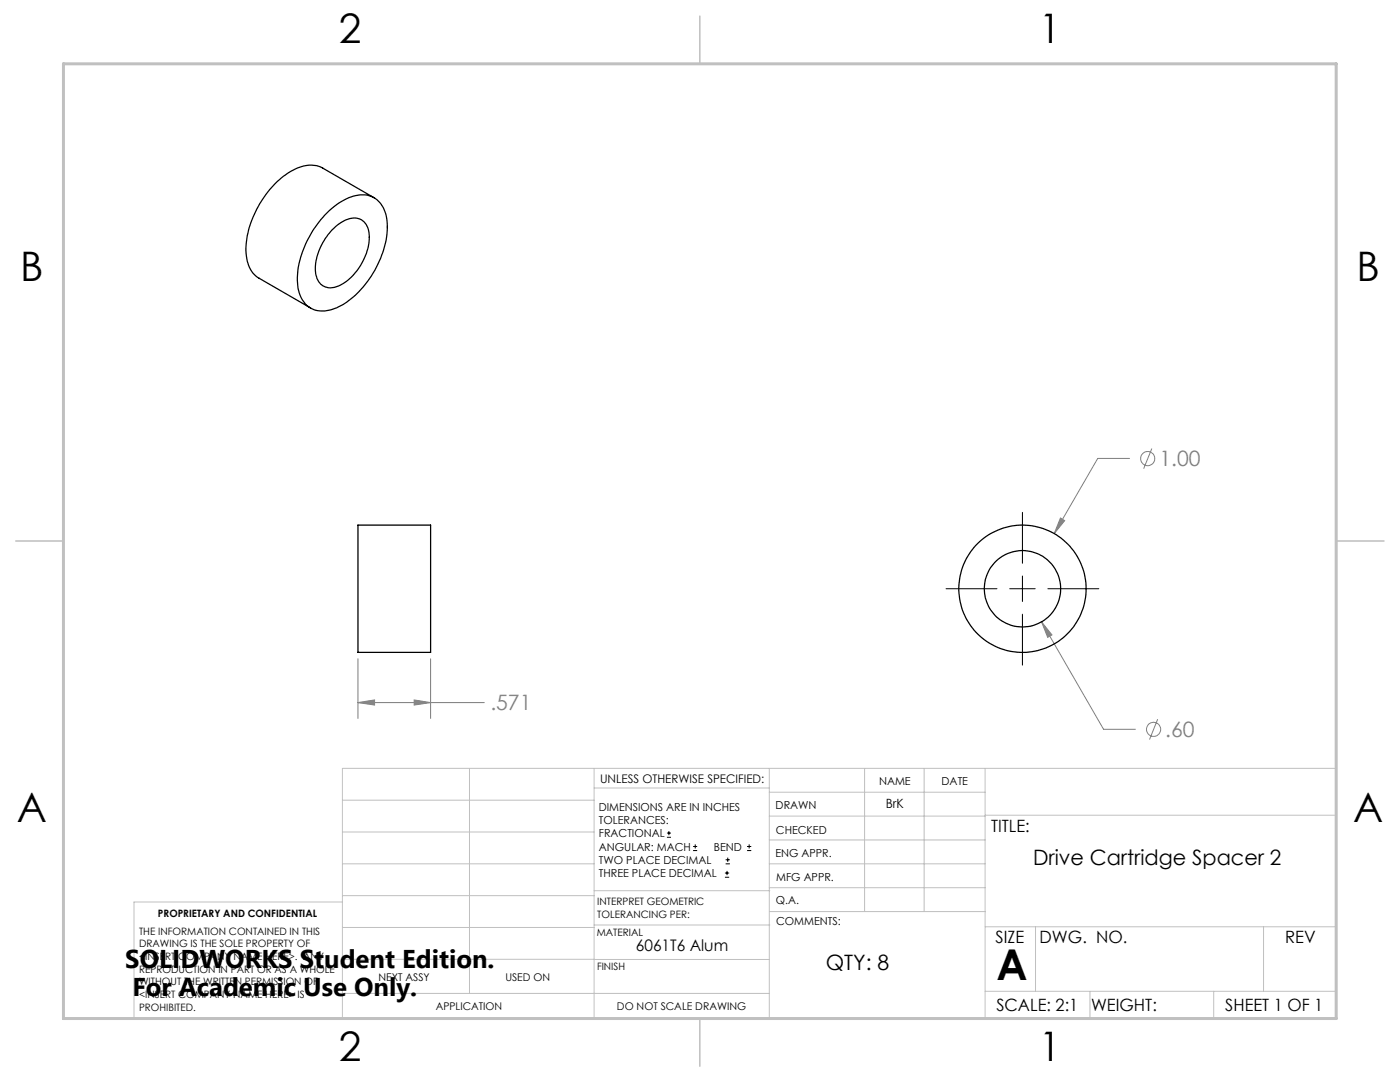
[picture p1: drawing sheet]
<svg xmlns="http://www.w3.org/2000/svg" width="279mm" height="216mm" viewBox="0 0 279 216" stroke-linecap="round" stroke-linejoin="round" font-family="sans-serif">
<g fill="none" stroke="#808080" stroke-width=".2">
<path d="M225.4 91.5h-6.3l-8.7 15M229.9 89.5l-1.7 4M211.6 103.4l.9 .5-2.1 2.6zM71.4 131.4v12M82.7 139.7l3.2 .5-3.2 .5zM85.9 131.4v12M207.9 124.1l2 2.6-.8 .5zM207.9 124.1l12.3 21.4h6.4M71.4 140.2l3.4-.5v1zM71.4 140.2h25.3M231 143.5l-1.6 4.1"/>
<circle cx="229" cy="91.5" r="1.42"/>
<circle cx="230.2" cy="145.5" r="1.41"/>
</g>
<g fill="none" stroke="#000" stroke-width=".2">
<path d="M188.8 117.5h10.2M201.5 117.5h5.1M204 102.2v10.2M204 114.9v5.1M209.1 117.5h10.2M204 122.6v10.1M133.1 167.1h.8M133.1 166.2h.8M133.5 165.8v.9M138.3 169.7h.8M138.3 168.9h.8M138.7 168.5v.8"/>
<path d="M144.7 175h.8M144.7 174.2h.8M144.8 172.4h.9M144.8 171.6h.9M145.1 173.8v.8M145.2 171.1v.9M149.1 169.7h.8M149.1 168.9h.8M149.5 168.5v.8"/>
</g>
<g fill="none" stroke="#c0c0c0" stroke-width=".2">
<path d="M68.3 159.7h50.3M93.7 153.3v44.9M118.6 153.3v49.9M118.6 157.2h34.9M153.5 153.3v49.9M153.5 158.1h43.1M172.5 153.3v28.6M184.4 153.3v28.6M196.6 153.3v49.9M68.3 180h-41.6v23.2h240v-49.9h-198.4v49.9M68.3 178.7h50.3M68.3 172.4h50.3"/>
<path d="M68.3 166h50.3M118.6 177.7h35M153.5 167.6h43.1M153.5 162.8h43.1M153.5 172.4h43.1M153.5 177.1h43.1M196.6 162.7h70.1M68.3 198.2h85.2M68.3 191.4l85.2 .1M68.3 185.1h50.3M118.6 184.6h35M153.6 181.9h43"/>
<path d="M196.6 197.8h70.1M196.6 184.9h70.1M206.7 184.9v12.9M217.5 197.8v5.4M242.2 197.8v5.4M252.2 184.9v12.9"/>
</g>
<path d="M139.7 3.2v9.5M3.1 107.9h9.6M266.7 107.9h9.5M139.7 203.2v9.6" fill="none" stroke="#c0c0c0" stroke-width=".3"/>
<path d="M12.7 12.7h254v190.5h-254z" fill="none" stroke="#c0c0c0" stroke-width=".6"/>
<path d="M211.6 103.4l-1.2 3.1 2.1-2.6zM207.9 124.1l1.2 3.1 .8-.5zM71.4 140.2l3.4-.5v1zM82.7 139.7l3.2 .5-3.2 .5z" fill="#808080"/>
<g fill="none" stroke="#000" stroke-width=".25">
<path d="M74.7 39.5l-10.3-6a6.5 6.5 0 0 0-6.7 .9 20 20 0 0 0-8.6 15.6 6.2 6.2 0 0 0 2.6 5.5l10.3 6M65.6 42.2a9.9 9.9 0 0 1 7.5-3.3 5.3 5.3 0 0 1 4.2 5.4 19.3 19.3 0 0 1-6 14.3 10.5 10.5 0 0 1-7.2 3.5 4.8 4.8 0 0 1-4.6-4.4 17.9 17.9 0 0 1 4.2-13.5zM66.3 45.9a5.9 5.9 0 0 1 5.2-2.3 3.4 3.4 0 0 1 2.2 3.7 11.3 11.3 0 0 1-6.5 9.9 2.96 2.96 0 0 1-4.2-2.6 11.4 11.4 0 0 1 3.3-8.7zM71.4 104.8h14.5v25.4h-14.5z"/>
<circle cx="204" cy="117.5" r="7.6"/>
<circle cx="204" cy="117.5" r="12.7"/>
</g>
<text font-size="8.5" x="198.9" y="195.5">A</text>
<g font-size="8.1">
<text x="67.6" y="8.5">2</text>
<text x="207.3" y="8.5">1</text>
<text x="4" y="56.2">B</text>
<text x="270.7" y="56.2">B</text>
<text x="3.3" y="164.1">A</text>
<text x="270" y="164.1">A</text>
<text x="67.6" y="211.7">2</text>
<text x="207.3" y="211.7">1</text>
</g>
<g font-size="5.1">
<text x="25" y="193.2">SOLIDWORKS Student Edition.</text>
<text x="26.4" y="198.8">For Academic Use Only.</text>
</g>
<g font-size="4.2" fill="#808080">
<text x="231.4" y="93">1.00</text>
<text x="97.9" y="141.8">.571</text>
<text x="232.6" y="147.1">.60</text>
</g>
<g font-size="4.2">
<text x="206.2" y="172.6">Drive Cartridge Spacer 2</text>
<text x="164.8" y="193.5">QTY: 8</text>
</g>
<g font-size="3.4">
<text x="197.8" y="166">TITLE:</text>
<text x="198.7" y="188.1">SIZE</text>
<text x="207.5" y="188.1">DWG. NO.</text>
<text x="256.5" y="188.2">REV</text>
<text x="198.8" y="201.7">SCALE: 2:1</text>
<text x="217.7" y="201.8">WEIGHT:</text>
<text x="244.5" y="201.7">SHEET 1 OF 1</text>
</g>
<text font-size="3.2" x="126.9" y="189.8">6061T6 Alum</text>
<text font-size="2.5" x="176.8" y="161.3">BrK</text>
<text font-size="2.4" x="119.8" y="156.2">UNLESS OTHERWISE SPECIFIED:</text>
<g font-size="2.2">
<text x="119.5" y="161.8">DIMENSIONS ARE IN INCHES</text>
<text x="154.8" y="161.4">DRAWN</text>
<text x="175.4" y="156.6">NAME</text>
<text x="187.9" y="156.7">DATE</text>
<text x="119.5" y="164.4">TOLERANCES:</text>
<text x="119.5" y="167.1">FRACTIONAL</text>
<text x="154.9" y="166.3">CHECKED</text>
<text x="119.5" y="169.7">ANGULAR: MACH</text>
<text x="119.5" y="172.4">TWO PLACE DECIMAL</text>
<text x="142.5" y="169.7">BEND</text>
<text x="154.8" y="171">ENG APPR.</text>
<text x="119.5" y="175">THREE PLACE DECIMAL</text>
<text x="154.9" y="175.7">MFG APPR.</text>
<text x="154.9" y="180.4">Q.A.</text>
<text x="154.9" y="184.6">COMMENTS:</text>
</g>
<g font-size="2.1">
<text x="75.5" y="195.7">NEXT ASSY</text>
<text x="100.9" y="195.7">USED ON</text>
<text x="86.9" y="201.5">APPLICATION</text>
<text x="123.1" y="201.6">DO NOT SCALE DRAWING</text>
</g>
<g font-size="2">
<text x="31.5" y="182.9">PROPRIETARY AND CONFIDENTIAL</text>
<text x="119.2" y="180.6">INTERPRET GEOMETRIC</text>
<text x="119.2" y="183.1">TOLERANCING PER:</text>
<text x="27.8" y="186.5">THE INFORMATION CONTAINED IN THIS</text>
<text x="27.8" y="189">DRAWING IS THE SOLE PROPERTY OF</text>
<text x="27.8" y="191.6">&lt;INSERT COMPANY NAME HERE&gt;. ANY</text>
<text x="119.1" y="186.7">MATERIAL</text>
<text x="27.8" y="194.1">REPRODUCTION IN PART OR AS A WHOLE</text>
<text x="27.8" y="196.6">WITHOUT THE WRITTEN PERMISSION OF</text>
<text x="119.1" y="193.5">FINISH</text>
<text x="27.8" y="199.1">&lt;INSERT COMPANY NAME HERE&gt; IS</text>
<text x="27.8" y="201.7">PROHIBITED.</text>
</g>
</svg>
